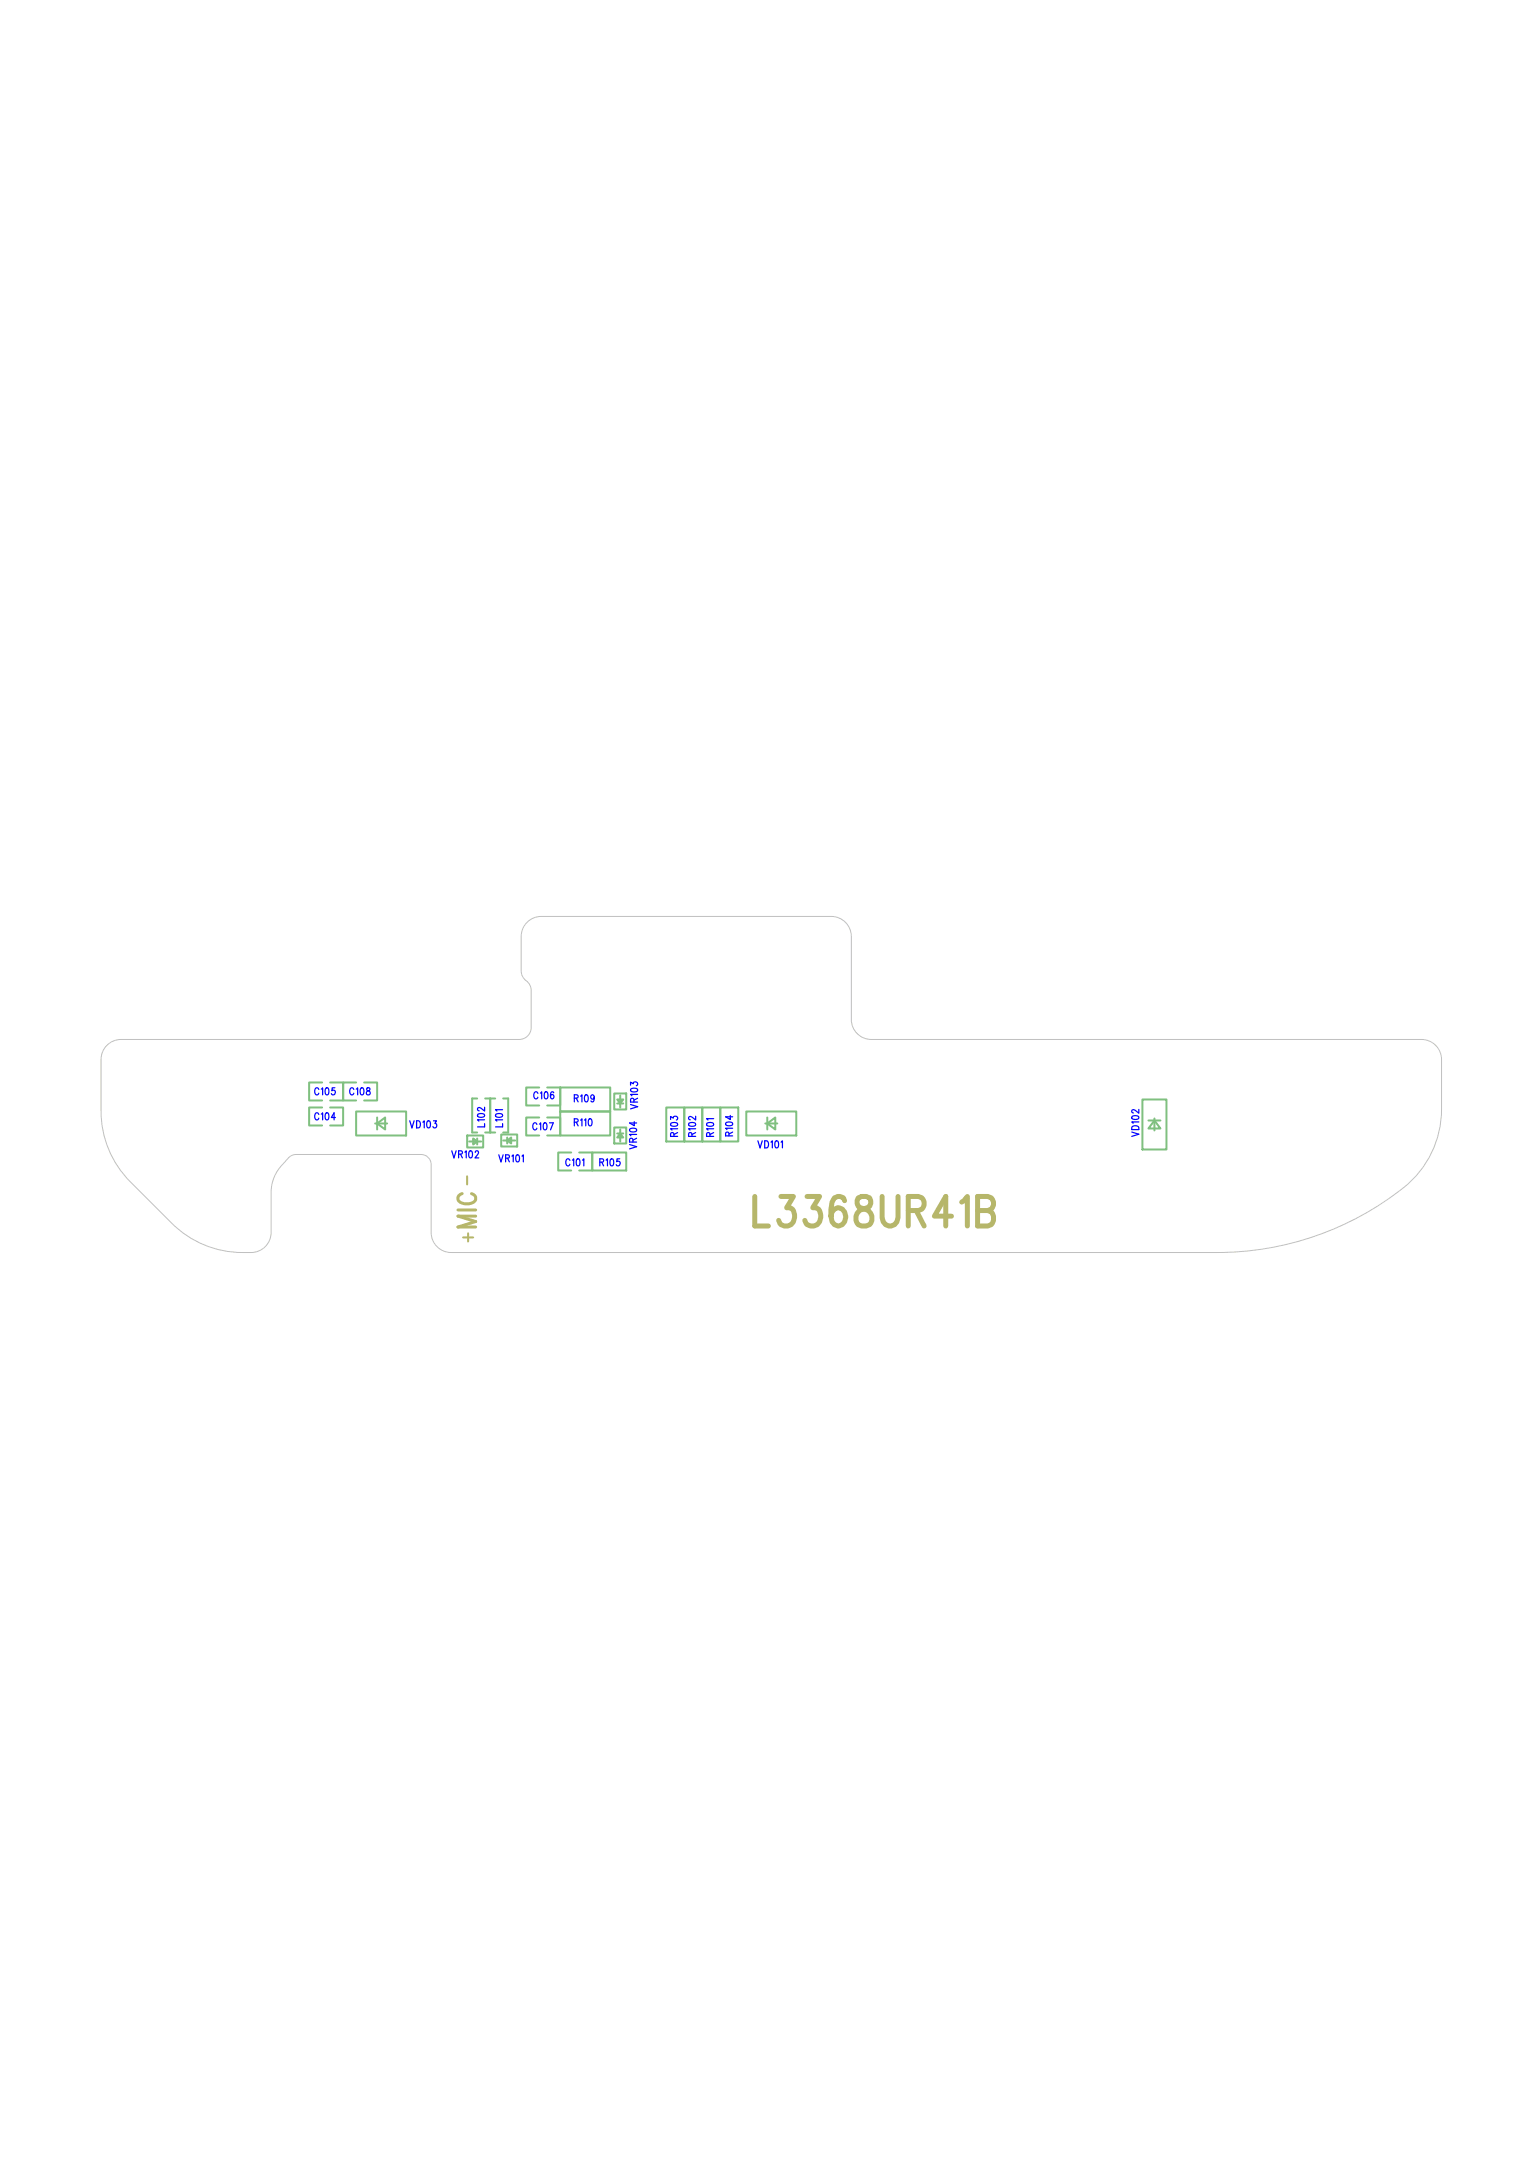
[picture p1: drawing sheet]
<svg xmlns="http://www.w3.org/2000/svg" width="210mm" height="297mm" viewBox="0 0 210 297" stroke-linecap="round" stroke-linejoin="round" font-family="sans-serif">
<path d="M14.4 142.7a2.72 2.72 0 0 1 2.1-1h54.3a1.64 1.64 0 0 0 1.6-1.6v-5.1a1.9 1.9 0 0 0-1-1.6l-.3-.6-.1-.4v-4.7a2.73 2.73 0 0 1 2.8-2.8h39.5a2.73 2.73 0 0 1 2.7 2.8v11.3a2.73 2.73 0 0 0 2.8 2.7h75a2.73 2.73 0 0 1 2.7 2.7v6.8a13.9 13.9 0 0 1-6.6 11.7 40.9 40.9 0 0 1-24 7.8h-104.4a2.73 2.73 0 0 1-2.7-2.7v-9.3a1.36 1.36 0 0 0-1.4-1.3h-17.1a1.36 1.36 0 0 0-1 .4 8.1 8.1 0 0 0-2 3l-.3 1.1v.7v5.4a2.73 2.73 0 0 1-2.8 2.7 13.9 13.9 0 0 1-10.8-4l-5.6-5.6a13.6 13.6 0 0 1-4-9.6v-7.1v-.6z" fill="none" stroke="#c0c0c0" stroke-width=".14"/>
<g fill="none" stroke="#80c080" stroke-width=".27">
<path d="M43.9 147.6h-1.8v2.4h1.8M43.9 151h-1.8v2.4h1.8M45 147.6h1.8v2.4h-1.8M45 151h1.8v2.4h-1.8M48.5 151.5h6.9v3.3h-6.9zM48.5 147.6h-1.7v2.4h1.7M49.6 147.6h1.8v2.4h-1.8M51.1 153.2h1.7M51.4 153.2l1.1-.9v1.7zM51.4 152.3v1.7M65 155.2v.8M69.1 155.1v.8"/>
<path d="M73.5 148.2h-1.8v2.5h1.8M73.5 152.3h-1.8v2.5h1.8M74.6 148.2h1.8v2.5h-1.8M74.6 152.3h1.8v2.5h-1.8M76.4 148.2h6.8v3.3h-6.8zM76.4 151.5h6.8v3.3h-6.8zM77.9 157.1h-1.8v2.5h1.8M78.9 157.1h1.8v2.5h-1.8M80.7 157.1h4.7v2.5h-4.7zM84.1 150.4h.8M84.1 154.5h.8M90.8 151h2.5v4.6h-2.5z"/>
<path d="M93.3 151h2.4v4.6h-2.4zM95.7 151h2.5v4.6h-2.5zM98.2 151h2.4v4.6h-2.4zM101.7 151.5h6.8v3.3h-6.8zM104.3 153.2h1.6M104.6 153.2l1.1-.9v1.7zM104.6 152.3v1.7M155.7 149.9h3.3v6.8h-3.3zM156.5 152.7h1.7M157.3 152.7l.9 1.1h-1.7zM157.3 152.5v1.6"/>
</g>
<g fill="none" stroke="#00f" stroke-width=".16">
<path d="M43.5 148.5a.29 .29 0 0 0-.4-.2 .29 .29 0 0 0-.2 .4v.2a.29 .29 0 0 0 .2 .3 .29 .29 0 0 0 .4-.2M43.5 151.9a.29 .29 0 0 0-.4-.2 .29 .29 0 0 0-.2 .4v.2a.29 .29 0 0 0 .2 .4 .29 .29 0 0 0 .4-.3M43.8 148.5l.2-.2v1M43.8 151.9l.2-.2v1M44.4 148.3h.2a.63 .63 0 0 1 0 1h-.1a.71 .71 0 0 1-.1-1zM44.4 151.7h.2a.63 .63 0 0 1 0 1h-.1a.71 .71 0 0 1-.1-1zM45.6 148.3h-.3l-.1 .4a.28 .28 0 0 1 .4 .1 .28 .28 0 0 1 0 .4 .28 .28 0 0 1-.4-.1M45.7 152.3h-.5l.3-.6v1M48.2 148.5a.29 .29 0 0 0-.3-.2 .29 .29 0 0 0-.2 .4v.2a.29 .29 0 0 0 .2 .3 .29 .29 0 0 0 .3-.2M48.6 148.5l.1-.2v1M49.2 148.3h.2a.63 .63 0 0 1 0 1h-.1a.71 .71 0 0 1-.1-1zM50 148.3v.3a.35 .35 0 0 1 .4 .2 .35 .35 0 0 1-.1 .5 .31 .31 0 0 1-.4-.4 .31 .31 0 0 1 .4-.2l.1-.3a.26 .26 0 0 0-.4-.1z"/>
<path d="M65.1 151.9l.4-.1a.42 .42 0 0 1 .5 .3 .63 .63 0 0 1-.9 0zM66 150.9v.6l-.4-.4-.3-.1-.2 .1v.2l.2 .1M66 152.6h-.9l.2 .2M66 153.2v.4h-.9M67.6 151.9l.4-.1a.42 .42 0 0 1 .5 .3 .63 .63 0 0 1-1 0zM68.5 151.3h-1l.2 .2M68.5 152.6h-1l.2 .2M68.5 153.2v.4h-1M73.2 153.3a.29 .29 0 0 0-.4-.2 .29 .29 0 0 0-.2 .3v.3a.29 .29 0 0 0 .2 .3 .29 .29 0 0 0 .4-.2M73.3 149.1a.29 .29 0 0 0-.3-.3 .29 .29 0 0 0-.2 .4v.2a.29 .29 0 0 0 .2 .4 .29 .29 0 0 0 .3-.2M73.5 153.2l.2-.1v.9M73.6 149l.2-.2v1"/>
<path d="M74.1 153.1h.2a.63 .63 0 0 1 0 .9 .71 .71 0 0 1-.2-.9zM74.3 148.9l.2-.1a.63 .63 0 0 1 0 1h-.1a.71 .71 0 0 1-.1-.9zM74.9 153.1h.5l-.4 .9M75.5 149l-.3-.2a.57 .57 0 0 0 .1 1 .28 .28 0 0 0 .2-.4 .28 .28 0 0 0-.4-.1l-.1 .2M77.7 158.2a.29 .29 0 0 0-.4-.2 .29 .29 0 0 0-.2 .3v.3a.29 .29 0 0 0 .2 .3 .29 .29 0 0 0 .4-.2M78 158.2l.2-.2v.9M78.6 158h.2a.63 .63 0 0 1 0 .9 .71 .71 0 0 1-.2-.9zM79.4 158.2l.2-.2v.9M83.2 158h.2a.63 .63 0 0 1 0 .9 .71 .71 0 0 1-.2-.9zM84.5 158h-.4v.4a.28 .28 0 0 1 .4 0 .28 .28 0 0 1-.1 .4 .28 .28 0 0 1-.4 0M91.4 152.6v-.4l.4 .2a.29 .29 0 0 1 .4-.2 .29 .29 0 0 1 0 .5M91.4 153.1l.4-.1a.42 .42 0 0 1 .6 .3 .63 .63 0 0 1-1 0z"/>
<path d="M93.9 153.1l.4-.1a.42 .42 0 0 1 .5 .3 .63 .63 0 0 1-.9 0zM94.8 152.2v.5l-.4-.4-.4-.1-.1 .1v.2l.2 .1M96.4 153.1l.3-.1a.42 .42 0 0 1 .6 .3 .63 .63 0 0 1-1 0zM97.3 152.5h-1l.2 .2"/>
</g>
<text font-size="6.8" fill="#b6b66a" x="102.5" y="167.5">L3368UR41B</text>
<text font-size="4.9" fill="#80c080" x="64.2" y="153.8">L102L101</text>
<text font-size="4.1" fill="#b6b66a" x="65" y="167.5" transform="rotate(-90 65 167.5)">MIC</text>
<g font-size="3.8" fill="#80c080">
<text x="83.6" y="151.5">VR103</text>
<text x="83.6" y="156.2">VR104</text>
</g>
<g font-size="2.7" fill="#b6b66a">
<text x="64.5" y="161.6" transform="rotate(-90 64.5 161.6)">-</text>
<text x="64.6" y="169.4" transform="rotate(-90 64.6 169.4)">+</text>
</g>
<text font-size="1.9" fill="#80c080" x="62.9" y="156.3">VR102 VR101</text>
<g font-size="1.6" fill="#00f">
<text x="55.8" y="153.8">VD103</text>
<text x="78.2" y="150.3">R109</text>
<text x="78.2" y="153.6">R110</text>
<text x="87" y="151.2" transform="rotate(-90 87 151.2)">VR103</text>
<text x="92.6" y="155.2" transform="rotate(-90 92.6 155.2)">R103x1</text>
<text x="95.1" y="155.2" transform="rotate(-90 95.1 155.2)">R102x1</text>
<text x="97.5" y="155.2" transform="rotate(-90 97.5 155.2)">R101x1</text>
<text x="99.9" y="154.9" transform="rotate(-90 99.9 154.9)">R104</text>
<text x="155.3" y="155" transform="rotate(-90 155.3 155)">VD102</text>
<text x="61.5" y="157.9">VR102</text>
<text x="67.9" y="158.5">VR101</text>
<text x="86.9" y="156.7" transform="rotate(-90 86.9 156.7)">VR104</text>
<text x="103.2" y="156.6">VD101</text>
</g>
<text font-size="1.4" fill="#00f" x="82.3" y="159.2" transform="rotate(-90 82.3 159.2)">R105x2</text>
</svg>
